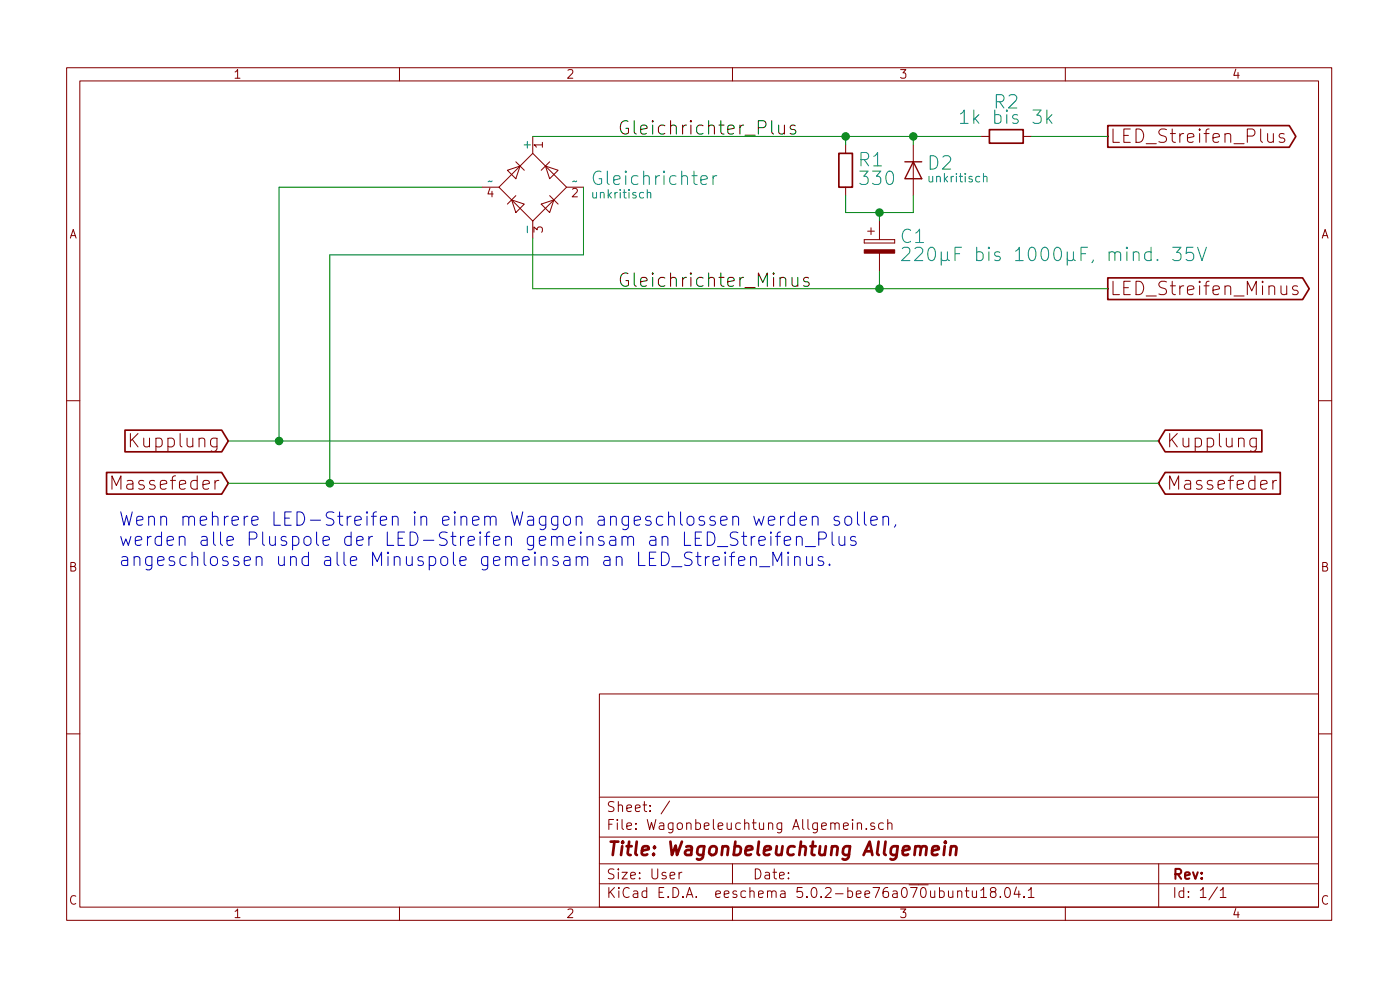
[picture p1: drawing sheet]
EESchema Schematic File Version 4
LIBS:power
LIBS:74xx
LIBS:Wagonbeleuchtung Allgemein-cache
EELAYER 26 0
EELAYER END
$Descr User 8268 5827
encoding utf-8
Sheet 1 1
Title "Wagonbeleuchtung Allgemein"
Date ""
Rev ""
Comp ""
Comment1 ""
Comment2 ""
Comment3 ""
Comment4 ""
$EndDescr
$Comp
L Diode_Bridge:B80C1500G Gleichrichter
U 1 1
P 3150 1100
F 0 "Gleichrichter" V 3196 759 79  0000 R CNN
F 1 "unkritisch" V 3105 759 50  0000 R CNN
F 2 "Diode_THT:Diode_Bridge_Round_D9.8mm" H 3300 1225 79  0001 L CNN
F 3 "https://www.vishay.com/docs/88501/b40c1500g.pdf" H 3150 1100 50  0001 C CNN
	1    3150 1100
	0    -1   -1   0   
$EndComp
Wire Wire Line
	3450 1100 3450 1500
Text GLabel 1350 2850 0    79   Input ~ 0
Massefeder
Text Label 3650 1700 0    79   ~ 0
Gleichrichter_Minus
Text Label 3650 800  0    79   ~ 0
Gleichrichter_Plus
Wire Wire Line
	3150 1700 5200 1700
$Comp
L Device:R R2
U 1 1
P 5950 800
F 0 "R2" V 5743 800 79  0000 C CNN
F 1 "1k bis 3k" V 5834 800 79  0000 C CNN
F 2 "" V 5880 800 50  0001 C CNN
F 3 "~" H 5950 800 50  0001 C CNN
	1    5950 800 
	0    1    1    0   
$EndComp
$Comp
L Device:CP C1
U 1 1
P 5200 1450
F 0 "C1" H 5318 1512 79  0000 L CNN
F 1 "220µF bis 1000µF, mind. 35V" H 5318 1405 79  0000 L CNN
F 2 "" H 5238 1300 50  0001 C CNN
F 3 "~" H 5200 1450 50  0001 C CNN
	1    5200 1450
	1    0    0    -1  
$EndComp
$Comp
L Device:D D2
U 1 1
P 5400 1000
F 0 "D2" V 5354 1079 79  0000 L CNN
F 1 "unkritisch" V 5445 1079 50  0000 L CNN
F 2 "" H 5400 1000 50  0001 C CNN
F 3 "~" H 5400 1000 50  0001 C CNN
	1    5400 1000
	0    1    1    0   
$EndComp
$Comp
L Device:R R1
U 1 1
P 5000 1000
F 0 "R1" H 5070 1065 79  0000 L CNN
F 1 "330" H 5070 955 79  0000 L CNN
F 2 "" V 4930 1000 50  0001 C CNN
F 3 "~" H 5000 1000 50  0001 C CNN
	1    5000 1000
	1    0    0    -1  
$EndComp
Wire Wire Line
	5400 1250 5400 1150
Wire Wire Line
	5400 850  5400 800 
Connection ~ 5400 800 
Wire Wire Line
	5400 800  5800 800 
Wire Wire Line
	5200 1250 5400 1250
Connection ~ 5200 1250
Wire Wire Line
	3150 1400 3150 1700
Wire Wire Line
	5200 1250 5200 1300
Wire Wire Line
	5200 1600 5200 1700
Wire Wire Line
	5000 1250 5000 1150
Wire Wire Line
	5000 1250 5200 1250
Wire Wire Line
	3150 800  5000 800 
Wire Wire Line
	5000 850  5000 800 
Connection ~ 5000 800 
Wire Wire Line
	5000 800  5400 800 
Connection ~ 5200 1700
Text GLabel 6550 800  2    79   Output ~ 0
LED_Streifen_Plus
Text GLabel 6550 1700 2    79   Output ~ 0
LED_Streifen_Minus
Wire Wire Line
	6100 800  6550 800 
Wire Wire Line
	5200 1700 6550 1700
Text Notes 700  3350 0    79   ~ 0
Wenn mehrere LED-Streifen in einem Waggon angeschlossen werden sollen,\nwerden alle Pluspole der LED-Streifen gemeinsam an LED_Streifen_Plus\nangeschlossen und alle Minuspole gemeinsam an LED_Streifen_Minus.
Text GLabel 6850 2850 2    79   Input ~ 0
Massefeder
Text GLabel 6850 2600 2    79   Input ~ 0
Kupplung
Text GLabel 1350 2600 0    79   Input ~ 0
Kupplung
Wire Wire Line
	1350 2850 1950 2850
Wire Wire Line
	1350 2600 1650 2600
Wire Wire Line
	1650 2600 1650 1100
Wire Wire Line
	1650 1100 2850 1100
Connection ~ 1650 2600
Wire Wire Line
	1650 2600 6850 2600
Wire Wire Line
	1950 2850 1950 1500
Wire Wire Line
	1950 1500 3450 1500
Connection ~ 1950 2850
Wire Wire Line
	1950 2850 6850 2850
$EndSCHEMATC
